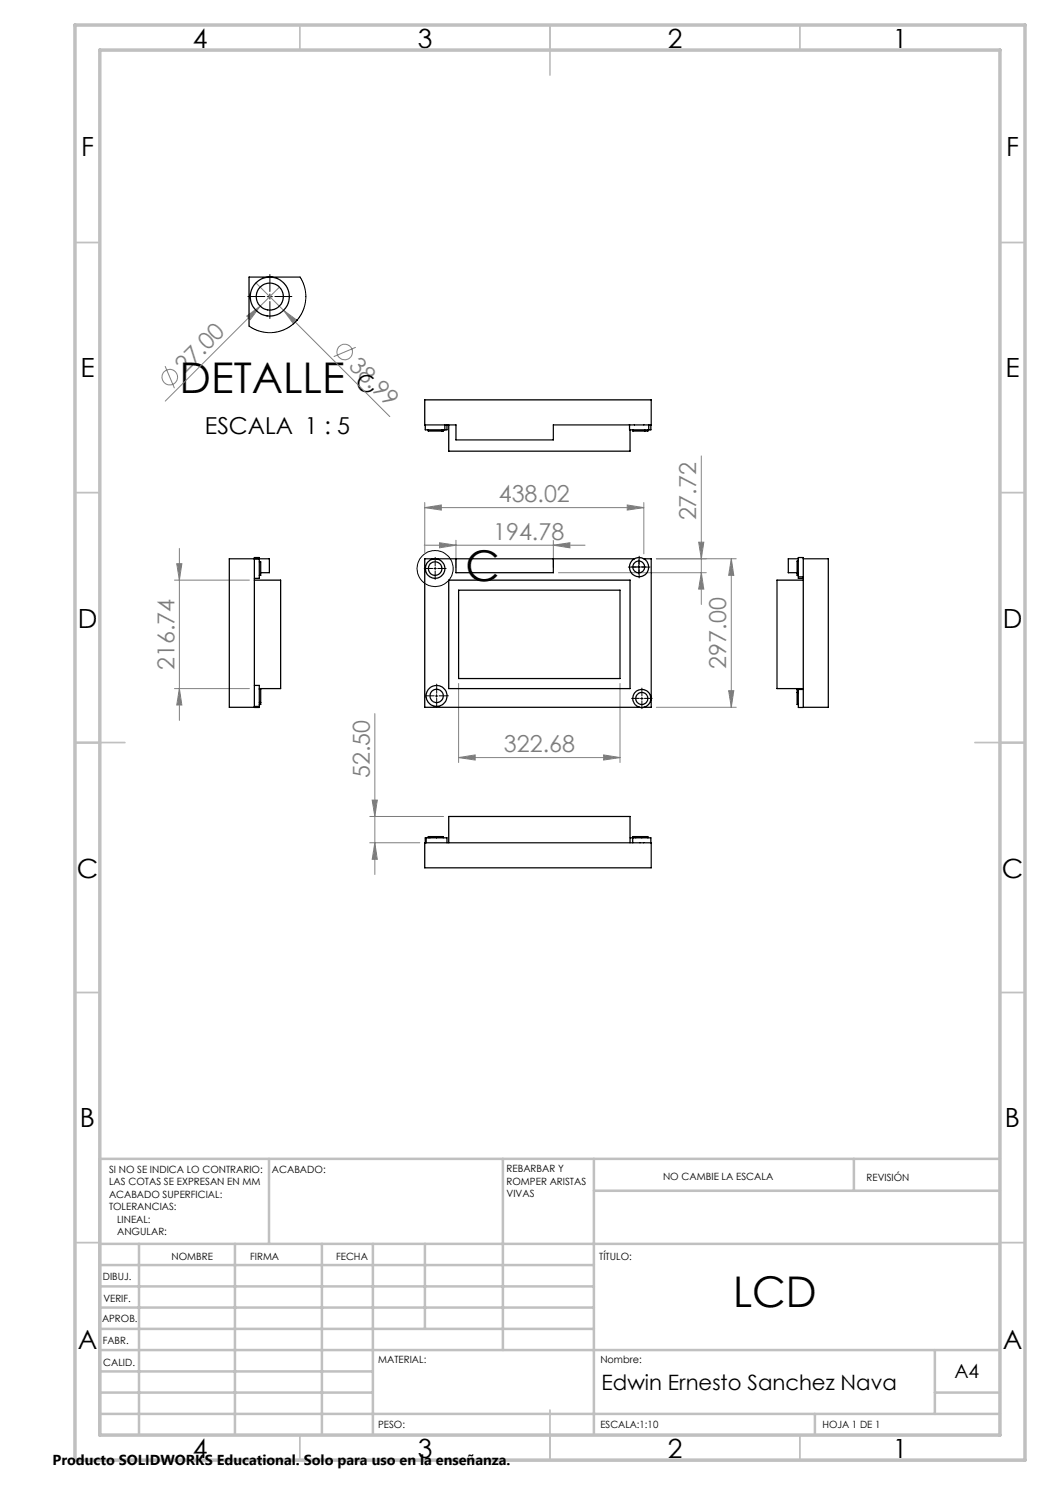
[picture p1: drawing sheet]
<svg xmlns="http://www.w3.org/2000/svg" width="210mm" height="297mm" viewBox="0 0 210 297" stroke-linecap="round" stroke-linejoin="round" font-family="sans-serif">
<g fill="none" stroke="#808080" stroke-width=".2">
<path d="M51.2 56.6l5.5 5.5M55.9 57.4l-3.9 3.8M33 73.2l1.9 4.4M49.4 63.2l2.6-2-1.9 2.7zM52 61.2l-18.9 19M56.7 62.1l2.7 2-.7 .7zM56.7 62.1l21.3 21.2M71.2 69.5l-4.5 1.8M140.3 91.2v29.7M34.9 116h15M35.3 112.7h1.1l-.5 3.3zM35.9 109.7v34.4"/>
<path d="M84.8 109h32.2M84.9 101.5l3.4-.5v1zM84.9 100.5v10.3M84.9 101.5h43.9M87.9 108.5l3.3 .5-3.3 .6zM91.2 108.1v5.4M110.7 109l3.3-.5v1.1zM110.7 108.1v5.4M111.7 114.5h29.6M125.4 101l3.4 .5-3.4 .5zM128.8 100.5v10.3M131.3 111.8h15.9"/>
<path d="M139.7 108.4h1.1l-.5 3.4zM140.3 114.5l.5 3.3h-1.1zM146.3 111.8v29.7M146.3 111.8l.5 3.3h-1.1zM34.9 137.7h15M35.9 137.7l.5 3.3h-1.1zM91.7 136.7v15.8M124 136.7v15.8M145.7 138.1h1.1l-.5 3.4zM75 142.7v32.2M91.7 151.5l3.3-.5v1zM91.7 151.5h32.3"/>
<path d="M120.7 151l3.3 .5-3.3 .5zM131.3 141.5h15.9M73.9 163.3h14.8M73.9 168.6h10.1M74.4 160h1.1l-.5 3.3zM75 168.6l.5 3.3h-1.1z"/>
<circle cx="34" cy="75.4" r="1.57"/>
<circle cx="68.9" cy="70.4" r="1.55"/>
</g>
<g fill="none" stroke="#000" stroke-width=".2">
<path d="M53.4 59.3h1.1M54 58.8v1M86.8 113.7h.5M87 113.4v.5M127.5 113.4h.6M127.7 113.1v.5M127.8 113.2v.5M87.1 139.2h.5M87.3 138.9v.5M128.1 139.7h.5M128.4 139.4v.5"/>
<circle cx="87" cy="113.7" r="3.6"/>
</g>
<g fill="none" stroke="#000" stroke-width=".2" stroke-dasharray="15.2 1.3 1.3 1.3">
<path d="M53 59.3h-3.4M54 58.3v-3.4M55 59.3h3.4M54 60.3v3.4M86.5 113.7h-1.7M87 113.2v-1.7M87 114.2v1.7M87.5 113.7h1.7M127.3 113.4h-1M127.3 113.4h-1.6M127.8 112.9v-1M127.8 113.9v.9"/>
<path d="M127.8 112.9v-1.7M127.8 113.9v1.7M128.3 113.4h.9M128.3 113.4h1.7M86.8 139.2h-1.8M87.3 138.7v-1.9M87.3 139.7v1.8M87.8 139.2h1.9M127.9 139.7h-1.6M128.4 139.2v-1.6M128.9 139.7h1.5M128.4 140.2v1.5"/>
</g>
<g fill="none" stroke="#c0c0c0" stroke-width=".35">
<path d="M60 5v5M110 5v10M160 5v5M15 48.5h5M200 48.5h5M15 98.5h5M200 98.5h5M15 148.5h10M195 148.5h10M15 198.5h5M200 198.5h5M15 248.5h5"/>
<path d="M200 248.5h5M60 287v5M110 282v10M160 287v5"/>
</g>
<g fill="none" stroke="#c0c0c0" stroke-width=".5">
<path d="M53.8 231.8v17M100.6 231.8v38.2M118.8 231.8v55.2M118.8 238.2h81.2M170.8 231.8v6.4M200 231.8h-180v55.2M20 248.8h180M20 257.3h98.8M20 253h98.8M27.8 248.8v38.2M47 248.8v38.2M64.4 248.8v38.2"/>
<path d="M74.6 248.8v38.2M85 248.8v17M20 265.8h98.8M20 261.5h98.8M20 278.5h54.6M20 274.3h54.6M20 270h180M187 278.5h13M187 270v12.8M20 282.8h180M163 282.8v4.2"/>
</g>
<path d="M15 5h190v287h-190zM20 10h180v277h-180z" fill="none" stroke="#c0c0c0" stroke-width=".7"/>
<g fill="#808080">
<path d="M49.4 63.2l2.6-2-1.9 2.7z"/>
<path d="M56.7 62.1l2.7 2-.7 .7z"/>
<path d="M120.7 151l3.3 .5-3.3 .5zM91.7 151.5l3.3-.5v1z"/>
<path d="M87.9 108.5l3.3 .5-3.3 .6zM110.7 109l3.3-.5v1.1z"/>
<path d="M125.4 101l3.4 .5-3.4 .5zM84.9 101.5l3.4-.5v1z"/>
<path d="M140.3 114.5l.5 3.3h-1.1zM139.7 108.4h1.1l-.5 3.4z"/>
<path d="M145.7 138.1h1.1l-.5 3.4zM146.3 111.8l.5 3.3h-1.1z"/>
<path d="M74.4 160h1.1l-.5 3.3zM75 168.6l.5 3.3h-1.1zM35.3 112.7h1.1l-.5 3.3zM35.9 137.7l.5 3.3h-1.1z"/>
</g>
<g fill="none" stroke="#000" stroke-width=".25">
<path d="M60 55.4h-10.2v9.8M59.5 64l-.1 .1M84.9 80h45.3v5h-19.5v3h-19.5v-3h-6.3zM85.1 85v1h3.9M85.7 86v.2h2.7M88.4 86v.2M88.7 86v.2h-.3M89 85v1M89.4 85v1h-.4M89.7 85v5.2h36.3v-4.2M125.9 85v1h3.9M126.6 86v.2h2.3"/>
<path d="M128.9 86v.2M129.6 86v.2h-.7M129.8 85v1M130.2 85v1h-.4M50.9 115.7h1v-4.2h-1v30M50.9 116h5.2v21.7h-4.2M51.9 112.4h.2v2.7h-.2M52.1 114.5h1.8v-2.7h-8v29.7h5M89.7 116h36.3v21.7h-36.3zM91.2 111.8v2.7h19.5v-2.7M91.7 118h32.3v17.7h-32.3zM126.9 111.8h-42v29.7h43.1"/>
<path d="M128.8 111.8h1.4v29.7h-1.5M159.4 114.6v.5h.3M159.4 114.6h.3M159.7 112.2h-.3v2.4M159.7 115.4v.3h1M159.7 111.8h-2v2.7h1.7M159.7 115.4h1M160.7 111.8v-.3h-1v3.9M160.7 116h-5.3v21.7h5.3M160.7 111.8h5v29.7h-5M160.7 111.8v29.7M50.9 137.1h1v4.2"/>
<path d="M51.9 137.9h.2v2.6M159.4 138.5v2.4h.3M159.4 138.5h.3M159.7 137.9v3.6h1M159.7 137.9h-.3v.6M159.7 137.9h1M159.7 137.7v.2M50.9 141.3h1M51.9 141.3v.2h-1M51.9 140.5h.2M52.1 140.5v.4h-.2M84.9 168.6h45.3v5h-45.3z"/>
<path d="M85.2 167.6h4.2v1M85.2 167.6h-.1v1M85.2 167.6v1M86 167.3h2.7v.3M86 167.3h-.3v.3M86 167.3v.3M89.7 168.6v-5.3h36.3v5.3M126 167.6h.5M126.5 167.6h3.7v1M126.5 167.6v1M127.1 167.3h2.5v.3M127.1 167.3h-.5v.3"/>
<path d="M127.1 167.3v.3"/>
<circle cx="54" cy="59.3" r="3.9"/>
<circle cx="54" cy="59.3" r="2.7"/>
<circle cx="87" cy="113.7" r="1.96"/>
<circle cx="87" cy="113.7" r="1.36"/>
<circle cx="127.7" cy="113.4" r="1.18"/>
<circle cx="127.8" cy="113.4" r="1.92"/>
<circle cx="87.3" cy="139.2" r="2.1"/>
<circle cx="87.3" cy="139.2" r="1.33"/>
<circle cx="128.4" cy="139.7" r="1.81"/>
<circle cx="128.4" cy="139.7" r="1.2"/>
</g>
<path d="M60 55.4l.6 1.2 .4 1.3 .1 2.2-.5 2.1-.8 1.3-.8 1-1.1 .9-1.1 .6-1.3 .4-1.1 .1h-1.3l-1.1-.2-1.1-.4-1.1-.7" fill="none" stroke="#000" stroke-width=".2"/>
<g font-size="8.5">
<text x="35.9" y="78.5">DETALLE</text>
<text x="93.1" y="116.1">C</text>
<text x="146.6" y="261.5">LCD</text>
</g>
<g font-size="5.3">
<text x="38.5" y="9.5">4</text>
<text x="83.5" y="9.5">3</text>
<text x="133.6" y="9.5">2</text>
<text x="178.6" y="9.5">1</text>
<text x="16.2" y="31.3">F</text>
<text x="201.2" y="31.3">F</text>
<text x="16.1" y="75.5">E</text>
<text x="201.1" y="75.5">E</text>
<text x="15.5" y="125.5">D</text>
<text x="200.5" y="125.5">D</text>
<text x="15.4" y="175.5">C</text>
<text x="200.4" y="175.5">C</text>
<text x="16" y="225.5">B</text>
<text x="201" y="225.5">B</text>
<text x="15.5" y="269.8">A</text>
<text x="200.5" y="269.8">A</text>
<text x="38.5" y="291.5">4</text>
<text x="83.5" y="291.5">3</text>
<text x="133.6" y="291.5">2</text>
<text x="178.6" y="291.5">1</text>
</g>
<g font-size="4.7" fill="#808080">
<text x="37" y="74.8" transform="rotate(-45 37 74.8)">27.00</text>
<text x="69.6" y="73.4" transform="rotate(45 69.6 73.4)">38.99</text>
<text x="99.8" y="100.5">438.02</text>
<text x="139.3" y="104.1" transform="rotate(-90 139.3 104.1)">27.72</text>
<text x="98.6" y="108">194.78</text>
<text x="34.9" y="134" transform="rotate(-90 34.9 134)">216.74</text>
<text x="145.3" y="133.7" transform="rotate(-90 145.3 133.7)">297.00</text>
<text x="74" y="155.6" transform="rotate(-90 74 155.6)">52.50</text>
<text x="100.8" y="150.5">322.68</text>
</g>
<g font-size="4.7">
<text x="71.3" y="78.5">C</text>
<text x="41" y="86.7">ESCALA 1 : 5</text>
</g>
<text font-size="4.2" x="120.3" y="278">Edwin Ernesto Sanchez Nava</text>
<text font-size="3.9" x="190.9" y="275.5">A4</text>
<text font-size="2.9" x="10.5" y="292.9">Producto SOLIDWORKS Educational. Solo para uso en la enseñanza.</text>
<g font-size="2">
<text x="21.8" y="234.6">SI NO SE INDICA LO CONTRARIO:</text>
<text x="21.8" y="237.1">LAS COTAS SE EXPRESAN EN MM</text>
<text x="21.8" y="239.6">ACABADO SUPERFICIAL:</text>
<text x="54.4" y="234.6">ACABADO:</text>
<text x="101.3" y="234.5">REBARBAR Y</text>
<text x="101.3" y="237">ROMPER ARISTAS</text>
<text x="101.3" y="239.5">VIVAS</text>
<text x="132.6" y="236">NO CAMBIE LA ESCALA</text>
<text x="173.3" y="236.2">REVISIÓN</text>
<text x="21.8" y="242.1">TOLERANCIAS:</text>
<text x="23.4" y="244.6">LINEAL:</text>
<text x="23.4" y="247.1">ANGULAR:</text>
<text x="34.3" y="252">NOMBRE</text>
<text x="50" y="251.9">FIRMA</text>
<text x="67.2" y="251.9">FECHA</text>
<text x="119.9" y="251.9">TÍTULO:</text>
<text x="20.6" y="256.1">DIBUJ.</text>
<text x="20.7" y="260.3">VERIF.</text>
<text x="20.4" y="264.4">APROB.</text>
<text x="20.5" y="268.8">FABR.</text>
<text x="20.7" y="273.1">CALID.</text>
<text x="75.6" y="272.5">MATERIAL:</text>
<text x="120.1" y="272.5">Nombre:</text>
<text x="75.6" y="285.5">PESO:</text>
<text x="120.1" y="285.6">ESCALA:1:10</text>
<text x="164.5" y="285.6">HOJA 1 DE 1</text>
</g>
</svg>
